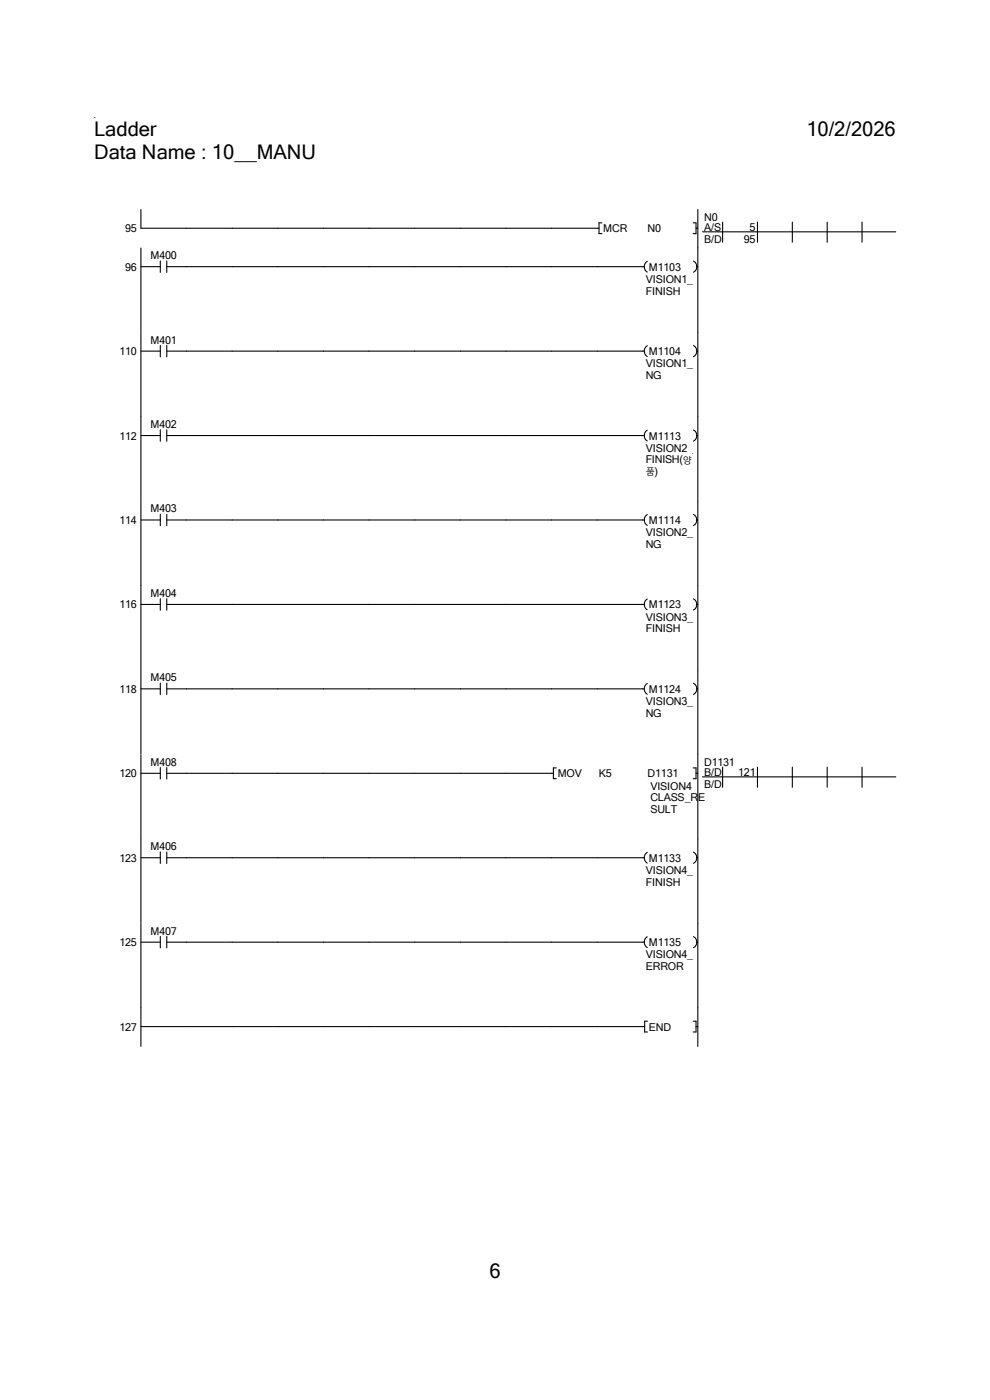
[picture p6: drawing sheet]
<svg xmlns="http://www.w3.org/2000/svg" width="210mm" height="297mm" viewBox="0 0 210 297" stroke-linecap="round" stroke-linejoin="round" font-family="sans-serif">
<path d="M20 44.5h170v217.7h-170z" fill-rule="evenodd" fill="#fff" stroke="#fff" stroke-width=".23"/>
<path d="M20 44.5h128v8.1h-128z" fill-rule="evenodd" fill="#fff"/>
<path d="M26.5 47.2h3.1v2.5h-3.1z" fill="#fff"/>
<path d="M29.9 44.5v3.9h97.2M127.7 47.3h-.6v2.3h.6" fill="none" stroke="#000" stroke-width=".23"/>
<g fill="#fff">
<path d="M128 47.2h5.1v2.6h-5.1z"/>
<path d="M137.4 47.2h2.8v2.6h-2.8z"/>
</g>
<path d="M147 47.3h.7v2.3h-.7M147.7 48.4h.3M148 44.5v8.1" fill="none" stroke="#000" stroke-width=".23"/>
<g fill="#fff">
<path d="M149 44.4h41v7.4h-41z"/>
<path d="M149.4 44.7h2.8v2.5h-2.8z"/>
<path d="M149.4 47h3.6v2.4h-3.6z"/>
<path d="M159 47h1.8v2.4h-1.8z"/>
<path d="M149.4 49.5h3.7v2.4h-3.7z"/>
<path d="M157.8 49.5h3v2.4h-3z"/>
</g>
<path d="M149 49.2h41M153.3 47.1v4.3M160.7 47.1v4.3M168.1 47.1v4.3M175.5 47.1v4.3M182.9 47.1v4.3" fill="none" stroke="#000" stroke-width=".23"/>
<g fill="#fff">
<path d="M20 52.6h116.4v17.9h-116.4z" fill-rule="evenodd"/>
<path d="M136.4 52.6h11.6v17.9h-11.6zM26.5 55.4h3.1v2.4h-3.1z" fill-rule="evenodd"/>
</g>
<path d="M32 52.9h5.5v2.5h-5.5z" fill="#fff"/>
<path d="M29.9 56.6h4.1M29.9 52.6v17.9M34 55.4v2.4M35.4 56.6h101.3M35.4 55.4v2.4M137.3 55.4a1.34 1.34 0 0 0 0 2.3" fill="none" stroke="#000" stroke-width=".23"/>
<path d="M137.7 55.4h6.7v2.4h-6.7z" fill="#fff"/>
<path d="M147.1 55.4a1.32 1.32 0 0 1 0 2.3M147.7 56.6h.3" fill="none" stroke="#000" stroke-width=".23"/>
<g fill="#fff">
<path d="M137 58h10v2.5h-10z"/>
<path d="M137 60.4h7.3v2.6h-7.3z"/>
</g>
<path d="M148 52.6v17.9" fill="none" stroke="#000" stroke-width=".23"/>
<g fill="#fff">
<path d="M20 70.5h116.4v18h-116.4z" fill-rule="evenodd"/>
<path d="M136.4 70.5h11.6v18h-11.6zM25.3 73.3h4.3v2.4h-4.3z" fill-rule="evenodd"/>
</g>
<path d="M32 70.8h5.5v2.5h-5.5z" fill="#fff"/>
<path d="M29.9 74.5h4.1M29.9 70.5v17.9M34 73.3v2.4M35.4 74.5h101.3M35.4 73.3v2.4M137.3 73.4a1.34 1.34 0 0 0 0 2.2" fill="none" stroke="#000" stroke-width=".23"/>
<path d="M137.7 73.3h6.7v2.4h-6.7z" fill="#fff"/>
<path d="M147.1 73.3a1.32 1.32 0 0 1 0 2.4M147.7 74.5h.3" fill="none" stroke="#000" stroke-width=".23"/>
<g fill="#fff">
<path d="M137 75.9h10v2.5h-10z"/>
<path d="M137 78.3h3.3v2.6h-3.3z"/>
</g>
<path d="M148 70.5v17.9" fill="none" stroke="#000" stroke-width=".23"/>
<g fill="#fff">
<path d="M20 88.5h116.4v17.9h-116.4z" fill-rule="evenodd"/>
<path d="M136.4 88.5h11.6v17.9h-11.6zM25.3 91.2h4.3v2.4h-4.3z" fill-rule="evenodd"/>
</g>
<path d="M32 88.7h5.5v2.5h-5.5z" fill="#fff"/>
<path d="M29.9 92.4h4.1M29.9 88.4v18M34 91.2v2.4M35.4 92.4h101.3M35.4 91.2v2.4M137.3 91.3a1.34 1.34 0 0 0 0 2.2" fill="none" stroke="#000" stroke-width=".23"/>
<path d="M137.7 91.2h6.7v2.4h-6.7z" fill="#fff"/>
<path d="M147.1 91.2a1.32 1.32 0 0 1 0 2.4M147.7 92.4h.3" fill="none" stroke="#000" stroke-width=".23"/>
<g fill="#fff">
<path d="M137 93.8h10v2.6h-10z"/>
<path d="M137 96.2h9.7v2.6h-9.7z"/>
<path d="M137 98.6h2.5v2.6h-2.5z"/>
</g>
<path d="M148 88.4v18" fill="none" stroke="#000" stroke-width=".23"/>
<g fill="#fff">
<path d="M20 106.4h116.4v17.9h-116.4z" fill-rule="evenodd"/>
<path d="M136.4 106.4h11.6v17.9h-11.6zM25.3 109.1h4.3v2.4h-4.3z" fill-rule="evenodd"/>
</g>
<path d="M32 106.6h5.5v2.5h-5.5z" fill="#fff"/>
<path d="M29.9 110.3h4.1M29.9 106.4v17.9M34 109.1v2.4M35.4 110.3h101.3M35.4 109.1v2.4M137.3 109.2a1.34 1.34 0 0 0 0 2.3" fill="none" stroke="#000" stroke-width=".23"/>
<path d="M137.7 109.1h6.7v2.4h-6.7z" fill="#fff"/>
<path d="M147.1 109.1a1.32 1.32 0 0 1 0 2.4M147.7 110.3h.3" fill="none" stroke="#000" stroke-width=".23"/>
<g fill="#fff">
<path d="M137 111.7h10v2.6h-10z"/>
<path d="M137 114.1h3.3v2.6h-3.3z"/>
</g>
<path d="M148 106.4v17.9" fill="none" stroke="#000" stroke-width=".23"/>
<g fill="#fff">
<path d="M20 124.3h116.4v17.9h-116.4z" fill-rule="evenodd"/>
<path d="M136.4 124.3h11.6v17.9h-11.6zM25.3 127h4.3v2.5h-4.3z" fill-rule="evenodd"/>
</g>
<path d="M32 124.6h5.5v2.4h-5.5z" fill="#fff"/>
<path d="M29.9 128.2h4.1M29.9 124.3v17.9M34 127v2.5M35.4 128.2h101.3M35.4 127v2.5M137.3 127.1a1.34 1.34 0 0 0 0 2.3" fill="none" stroke="#000" stroke-width=".23"/>
<path d="M137.7 127h6.7v2.5h-6.7z" fill="#fff"/>
<path d="M147.1 127.1a1.32 1.32 0 0 1 0 2.3M147.7 128.2h.3" fill="none" stroke="#000" stroke-width=".23"/>
<g fill="#fff">
<path d="M137 129.6h10v2.6h-10z"/>
<path d="M137 132h7.3v2.6h-7.3z"/>
</g>
<path d="M148 124.3v17.9" fill="none" stroke="#000" stroke-width=".23"/>
<g fill="#fff">
<path d="M20 142.2h116.4v17.9h-116.4z" fill-rule="evenodd"/>
<path d="M136.4 142.2h11.6v17.9h-11.6zM25.3 144.9h4.3v2.5h-4.3z" fill-rule="evenodd"/>
</g>
<path d="M32 142.5h5.5v2.4h-5.5z" fill="#fff"/>
<path d="M29.9 146.1h4.1M29.9 142.2v17.9M34 144.9v2.5M35.4 146.1h101.3M35.4 144.9v2.5M137.3 145a1.34 1.34 0 0 0 0 2.3" fill="none" stroke="#000" stroke-width=".23"/>
<path d="M137.7 144.9h6.7v2.5h-6.7z" fill="#fff"/>
<path d="M147.1 145a1.32 1.32 0 0 1 0 2.3M147.7 146.1h.3" fill="none" stroke="#000" stroke-width=".23"/>
<g fill="#fff">
<path d="M137 147.5h10v2.6h-10z"/>
<path d="M137 149.9h3.3v2.6h-3.3z"/>
</g>
<path d="M148 142.2v17.9" fill="none" stroke="#000" stroke-width=".23"/>
<g fill="#fff">
<path d="M20 160.1h97.1v17.9h-97.1z" fill-rule="evenodd"/>
<path d="M117.1 160.1h30.9v17.9h-30.9zM25.3 162.9h4.3v2.4h-4.3z" fill-rule="evenodd"/>
</g>
<path d="M32 160.4h5.5v2.5h-5.5z" fill="#fff"/>
<path d="M29.9 164.1h4.1M29.9 160.1v17.9M34 162.8v2.5M35.4 164.1h82M35.4 162.8v2.5M118 162.9h-.6v2.3h.6" fill="none" stroke="#000" stroke-width=".23"/>
<g fill="#fff">
<path d="M118.3 162.9h5.1v2.5h-5.1z"/>
<path d="M127 162.9h2.7v2.5h-2.7z"/>
<path d="M137.4 162.9h6.5v2.5h-6.5z"/>
<path d="M138 165.4h10v2.6h-10z"/>
<path d="M138 167.9h11.6v2.5h-11.6z"/>
<path d="M138 170.3h5.6v2.6h-5.6z"/>
</g>
<path d="M147 162.9h.7v2.3h-.7M147.7 164.1h.3M148 160.1v17.9" fill="none" stroke="#000" stroke-width=".23"/>
<g fill="#fff">
<path d="M149 160.1h41v7.3h-41z"/>
<path d="M149.4 160.4h6.5v2.5h-6.5z"/>
<path d="M149.4 162.6h3.7v2.5h-3.7z"/>
<path d="M156.6 162.6h4.2v2.5h-4.2z"/>
<path d="M149.4 165.1h3.7v2.5h-3.7z"/>
</g>
<path d="M149 164.8h41M153.3 162.8v4.2M160.7 162.8v4.2M168.1 162.8v4.2M175.5 162.8v4.2M182.9 162.8v4.2" fill="none" stroke="#000" stroke-width=".23"/>
<g fill="#fff">
<path d="M20 178h116.4v17.9h-116.4z" fill-rule="evenodd"/>
<path d="M136.4 178h11.6v17.9h-11.6zM25.3 180.8h4.3v2.4h-4.3z" fill-rule="evenodd"/>
</g>
<path d="M32 178.3h5.5v2.5h-5.5z" fill="#fff"/>
<path d="M29.9 178v17.9M29.9 182h4.1M34 180.8v2.4M35.4 182h101.3M35.4 180.8v2.4M137.3 180.8a1.33 1.33 0 0 0 0 2.3" fill="none" stroke="#000" stroke-width=".23"/>
<path d="M137.7 180.8h6.7v2.4h-6.7z" fill="#fff"/>
<path d="M147.1 180.8a1.32 1.32 0 0 1 0 2.3M147.7 182h.3" fill="none" stroke="#000" stroke-width=".23"/>
<g fill="#fff">
<path d="M137 183.3h10v2.6h-10z"/>
<path d="M137 185.8h7.3v2.6h-7.3z"/>
</g>
<path d="M148 178v17.9" fill="none" stroke="#000" stroke-width=".23"/>
<g fill="#fff">
<path d="M20 195.9h116.4v18h-116.4z" fill-rule="evenodd"/>
<path d="M136.4 195.9h11.6v18h-11.6zM25.3 198.7h4.3v2.4h-4.3z" fill-rule="evenodd"/>
</g>
<path d="M32 196.2h5.5v2.5h-5.5z" fill="#fff"/>
<path d="M29.9 199.9h4.1M29.9 195.9v17.9M34 198.7v2.4M35.4 199.9h101.3M35.4 198.7v2.4M137.3 198.7a1.34 1.34 0 0 0 0 2.3" fill="none" stroke="#000" stroke-width=".23"/>
<path d="M137.7 198.7h6.7v2.4h-6.7z" fill="#fff"/>
<path d="M147.1 198.7a1.32 1.32 0 0 1 0 2.3M147.7 199.9h.3" fill="none" stroke="#000" stroke-width=".23"/>
<g fill="#fff">
<path d="M137 201.3h10v2.5h-10z"/>
<path d="M137 203.7h8v2.6h-8z"/>
</g>
<path d="M148 195.9v17.9" fill="none" stroke="#000" stroke-width=".23"/>
<g fill="#fff">
<path d="M20 213.9h116.4v8.1h-116.4z" fill-rule="evenodd"/>
<path d="M136.4 213.9h11.6v8.1h-11.6zM25.3 216.6h4.3v2.4h-4.3z" fill-rule="evenodd"/>
</g>
<path d="M29.9 217.8h106.9M29.9 213.8v8.2M137.4 216.7h-.6v2.2h.6" fill="none" stroke="#000" stroke-width=".23"/>
<path d="M137.7 216.6h4.7v2.6h-4.7z" fill="#fff"/>
<path d="M20 25h.1M147 216.7h.7v2.2h-.7M147.7 217.8h.3M148 213.8v8.2" fill="none" stroke="#000" stroke-width=".23"/>
<g fill="#fff">
<path d="M20 25h13.3v4.8h-13.3z"/>
<path d="M171.1 25h18.9v4.8h-18.9z"/>
<path d="M20 29.8h47.1v4.8h-47.1z"/>
<path d="M103.8 267.2h2.4v4.8h-2.4z"/>
</g>
<g font-size="4.3">
<text x="20" y="29">Ladder</text>
<text x="171.1" y="29">10/2/2026</text>
<text x="20" y="33.7">Data Name : 10__MANU</text>
<text x="103.8" y="271.1">6</text>
</g>
<g font-size="2.3">
<text x="149.4" y="46.8">N0</text>
<text x="26.5" y="49.3">95</text>
<text x="128" y="49.3">MCR</text>
<text x="137.4" y="49.3">N0</text>
<text x="149.4" y="49.1">A/S</text>
<text x="149.4" y="51.6">B/D</text>
<text x="157.8" y="51.6">95</text>
<text x="159" y="49.1">5</text>
<text x="26.5" y="57.4">96</text>
<text x="32" y="55">M400</text>
<text x="137.7" y="57.4">M1103</text>
<text x="137" y="60">VISION1_</text>
<text x="137" y="62.5">FINISH</text>
<text x="25.3" y="75.4">110</text>
<text x="32" y="72.9">M401</text>
<text x="137" y="77.9">VISION1_</text>
<text x="137.7" y="75.4">M1104</text>
<text x="137" y="80.4">NG</text>
<text x="25.3" y="93.3">112</text>
<text x="32" y="90.8">M402</text>
<text x="137" y="95.8">VISION2_</text>
<text x="137.7" y="93.3">M1113</text>
<text x="137" y="98.3">FINISH(</text>
<text x="138.8" y="100.7">)</text>
<text x="25.3" y="111.2">114</text>
<text x="32" y="108.7">M403</text>
<text x="137" y="113.7">VISION2_</text>
<text x="137.7" y="111.2">M1114</text>
<text x="137" y="116.2">NG</text>
<text x="25.3" y="129.1">116</text>
<text x="32" y="126.7">M404</text>
<text x="137" y="131.7">VISION3_</text>
<text x="137.7" y="129.1">M1123</text>
<text x="137" y="134.1">FINISH</text>
<text x="25.3" y="147">118</text>
<text x="32" y="144.6">M405</text>
<text x="137" y="149.6">VISION3_</text>
<text x="137.7" y="147">M1124</text>
<text x="137" y="152">NG</text>
<text x="25.3" y="164.9">120</text>
<text x="32" y="162.5">M408</text>
<text x="118.3" y="164.9">MOV</text>
<text x="127" y="164.9">K5</text>
<text x="137.4" y="164.9">D1131</text>
<text x="138" y="167.5">VISION4_</text>
<text x="149.4" y="162.5">D1131</text>
<text x="149.4" y="164.7">B/D</text>
<text x="149.4" y="167.2">B/D</text>
<text x="156.6" y="164.7">121</text>
<text x="138" y="169.9">CLASS_RE</text>
<text x="138" y="172.4">SULT</text>
<text x="25.3" y="182.8">123</text>
<text x="32" y="180.4">M406</text>
<text x="137" y="185.4">VISION4_</text>
<text x="137.7" y="182.8">M1133</text>
<text x="137" y="187.9">FINISH</text>
<text x="25.3" y="200.7">125</text>
<text x="32" y="198.3">M407</text>
<text x="137" y="203.3">VISION4_</text>
<text x="137.7" y="200.7">M1135</text>
<text x="137" y="205.8">ERROR</text>
<text x="25.3" y="218.7">127</text>
<text x="137.7" y="218.7">END</text>
</g>
<g font-size="1.9">
<text x="137" y="100.8">품</text>
<text x="144.8" y="98.3">양</text>
</g>
</svg>
